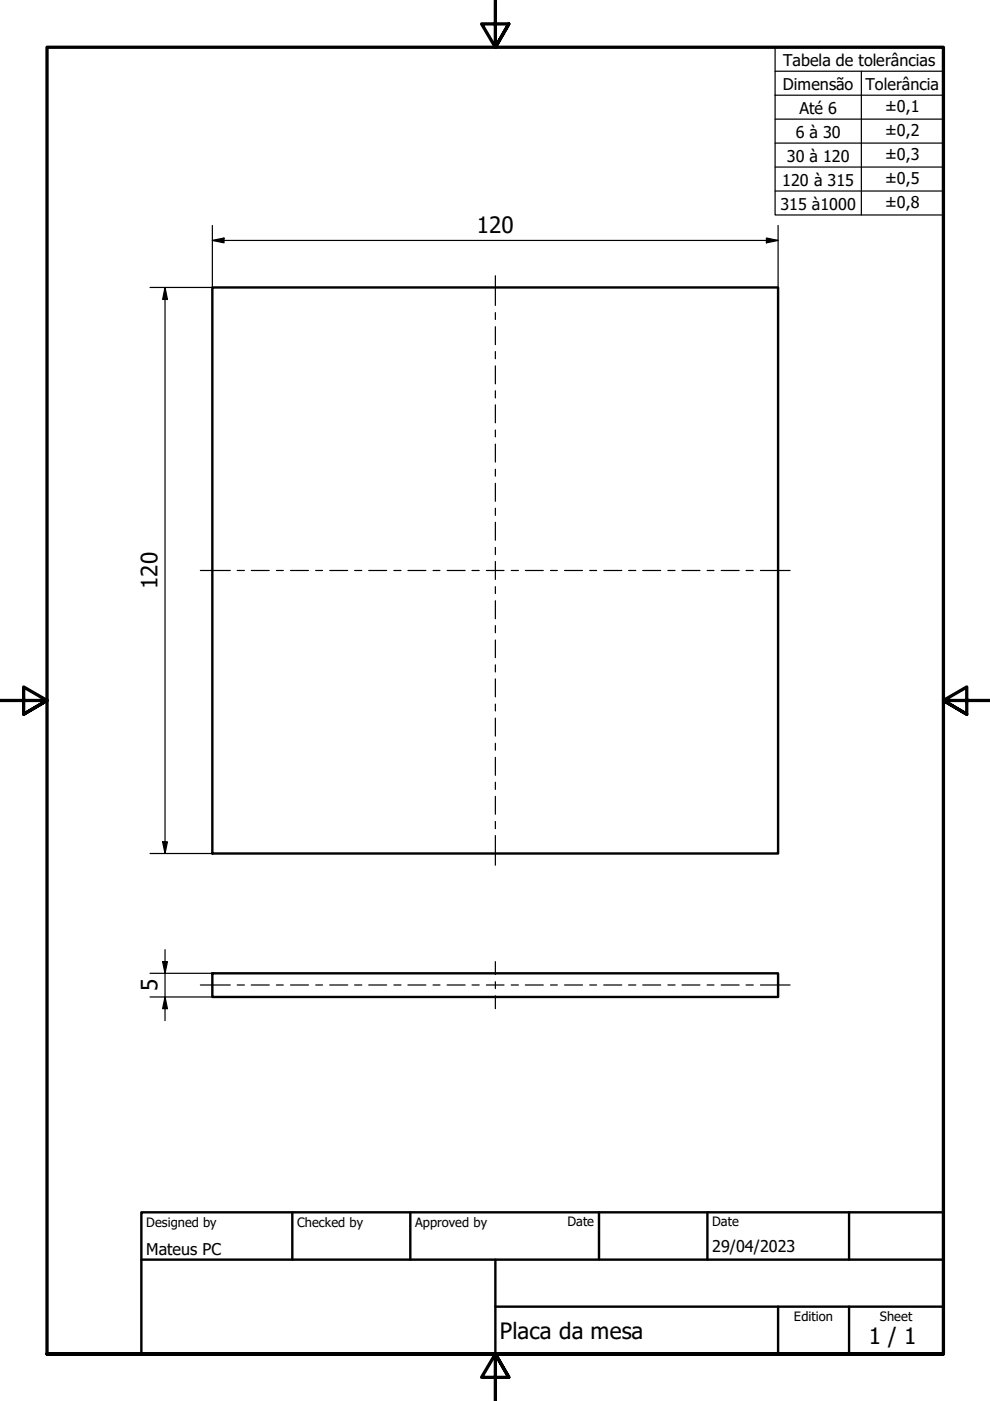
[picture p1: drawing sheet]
<svg xmlns="http://www.w3.org/2000/svg" width="210mm" height="297mm" viewBox="0 0 210 297" stroke-linecap="round" stroke-linejoin="round" font-family="sans-serif">
<!-- layer: Visible (ISO) -->
<path d="M45 60.9h120v120.1h-120zM45 206.4h120v5h-120z" fill="none" stroke="#000" stroke-width=".51"/>
<!-- layer: Border (ISO) -->
<path d="M105 0v10l-2.9-4.9h5.8l-2.9 4.9 2.9-4.9M0 148.5h10l-5-2.8v5.7l5-2.9-5 2.9M210 148.5h-10l5-2.8v5.7l-5-2.9 5 2.9M10 287.1v-277.1h190v277.1h-190h190M107.9 292l-2.9-4.9 2.9 4.9h-5.8l2.9-4.9v9.9" fill="none" stroke="#000" stroke-width=".7"/>
<!-- layer: Title (ISO) -->
<path d="M30 257h170v30.1h-170zM62 257v10.1M87 257v10.1M127 257v10.1M150 257v10.1M180 257v10.1M30 267.1h170M105 277h95M105 267.1v20M165 277v10.1M180 277v10.1" fill="none" stroke="#000" stroke-width=".51"/>
<!-- layer: Dimension (ISO) -->
<g fill="none" stroke="#000" stroke-width=".25">
<path d="M45 51l2.5-.5v1zM45 51h120M45 47.8v13.1h-13.2M162.5 50.5l2.5 .5-2.5 .5zM165 47.8v13.1M35 60.9l.5 2.6h-1zM35 60.9v120.1M34.5 178.5h1l-.5 2.5zM31.8 181h13.2M31.8 206.4h13.2M31.8 211.4h13.2M34.5 203.9h1l-.5 2.5z"/>
<path d="M35 211.4l.5 2.5h-1zM35 201.3v15.1"/>
</g>
<g fill="#000">
<path d="M45 51l2.5-.5v1z" fill-rule="evenodd"/>
<path d="M162.5 50.5l2.5 .5-2.5 .5z" fill-rule="evenodd"/>
<path d="M35 60.9l.5 2.6h-1z" fill-rule="evenodd"/>
<path d="M34.5 178.5h1l-.5 2.5z" fill-rule="evenodd"/>
<path d="M34.5 203.9h1l-.5 2.5z" fill-rule="evenodd"/>
<path d="M35 211.4l.5 2.5h-1z" fill-rule="evenodd"/>
</g>
<!-- layer: Symbol (ISO) -->
<path d="M164.3 15.1v-5.1h35.7v5.1M182.6 15.1v30.5M200 15.1h-35.7v5.1M200 15.1v30.5h-35.7v-25.4M164.3 20.2h35.7M164.3 25.3h35.7M164.3 30.3h35.7M164.3 35.4h35.7M164.3 40.5h35.7" fill="none" stroke="#000" stroke-width=".25"/>
<!-- layer: Centerline (ISO) -->
<g fill="none" stroke="#000" stroke-width=".25">
<path d="M105 58.5v6.3M105 66.3v1.4M105 69.3v3.8M105 74.5v1.6M105 77.6v3.8M105 82.9v1.5M105 85.8v3.8M105 91.2v1.4M105 94.2v3.8M105 99.5v1.5M105 102.5v3.8M105 107.7v1.6"/>
<path d="M105 110.7v3.8M105 116.1v1.5M105 119v3.9M42.5 121h6.3M50.3 121h1.5M53.3 121h3.8M58.6 121h1.5M61.6 121h3.8M66.9 121h1.5M69.9 121h3.8M75.2 121h1.5M78.2 121h3.8"/>
<path d="M83.5 121h1.5M86.5 121h3.8M91.8 121h1.5M94.8 121h3.8M100.1 121h1.5M103.1 121h3.8M105 124.4v1.4M105 127.4v3.8M105 132.6v1.6M105 135.7v3.7M108.4 121h1.5M111.4 121h3.8"/>
<path d="M116.7 121h1.5M119.7 121h3.8M125 121h1.5M128 121h3.8M133.3 121h1.5M136.3 121h3.8M141.6 121h1.5M144.6 121h3.8M149.9 121h1.5M152.9 121h3.8M158.2 121h1.5M161.2 121h6.3"/>
<path d="M105 141v1.5M105 143.9v3.9M105 149.3v1.4M105 152.3v3.8M105 157.6v1.5M105 160.6v3.8M105 165.8v1.6M105 168.8v3.8M105 174.2v1.5M105 177.2v6.2M42.5 208.8h6.3M50.3 208.8h1.5"/>
<path d="M53.3 208.8h3.8M58.6 208.8h1.5M61.6 208.8h3.8M66.9 208.8h1.5M69.9 208.8h3.8M75.2 208.8h1.5M78.2 208.8h3.8M83.5 208.8h1.5M86.5 208.8h3.8M91.8 208.8h1.5M94.8 208.8h3.8M100.1 208.8h1.5"/>
<path d="M103.1 208.8h3.8M105 203.9v2.7M105 208.1v1.5M105 211.1v2.8M108.4 208.8h1.5M111.4 208.8h3.8M116.7 208.8h1.5M119.7 208.8h3.8M125 208.8h1.5M128 208.8h3.8M133.3 208.8h1.5M136.3 208.8h3.8"/>
<path d="M141.6 208.8h1.5M144.6 208.8h3.8M149.9 208.8h1.5M152.9 208.8h3.8M158.2 208.8h1.5M161.2 208.8h6.3"/>
</g>
<g font-size="4.8">
<text x="101.1" y="49.4">120</text>
<text x="33.4" y="124.9" transform="rotate(-90 33.4 124.9)">120</text>
<text x="33.4" y="210.2" transform="rotate(-90 33.4 210.2)">5</text>
<text x="106" y="283.8">Placa da mesa</text>
<text x="184.2" y="285">1 / 1</text>
</g>
<g font-size="3.4">
<text x="166.1" y="14">Tabela de tolerâncias</text>
<text x="166" y="19">Dimensão</text>
<text x="183.5" y="19">Tolerância</text>
<text x="187.6" y="23.7">±0,1</text>
<text x="168.7" y="29.2">6 à 30</text>
<text x="169.5" y="24.1">Até 6</text>
<text x="187.6" y="28.8">±0,2</text>
<text x="166.8" y="34.3">30 à 120</text>
<text x="187.6" y="33.9">±0,3</text>
<text x="165.9" y="39.4">120 à 315</text>
<text x="187.6" y="39">±0,5</text>
<text x="165.5" y="44.4">315 à1000</text>
<text x="187.6" y="44.1">±0,8</text>
<text x="31" y="266">Mateus PC</text>
<text x="151" y="265.5">29/04/2023</text>
</g>
<g font-size="2.7">
<text x="31" y="260.1">Designed by</text>
<text x="63" y="260.1">Checked by</text>
<text x="88" y="260.1">Approved by</text>
<text x="120.3" y="260">Date</text>
<text x="151" y="260">Date</text>
<text x="168.3" y="280.1">Edition</text>
<text x="186.6" y="280.1">Sheet</text>
</g>
</svg>
